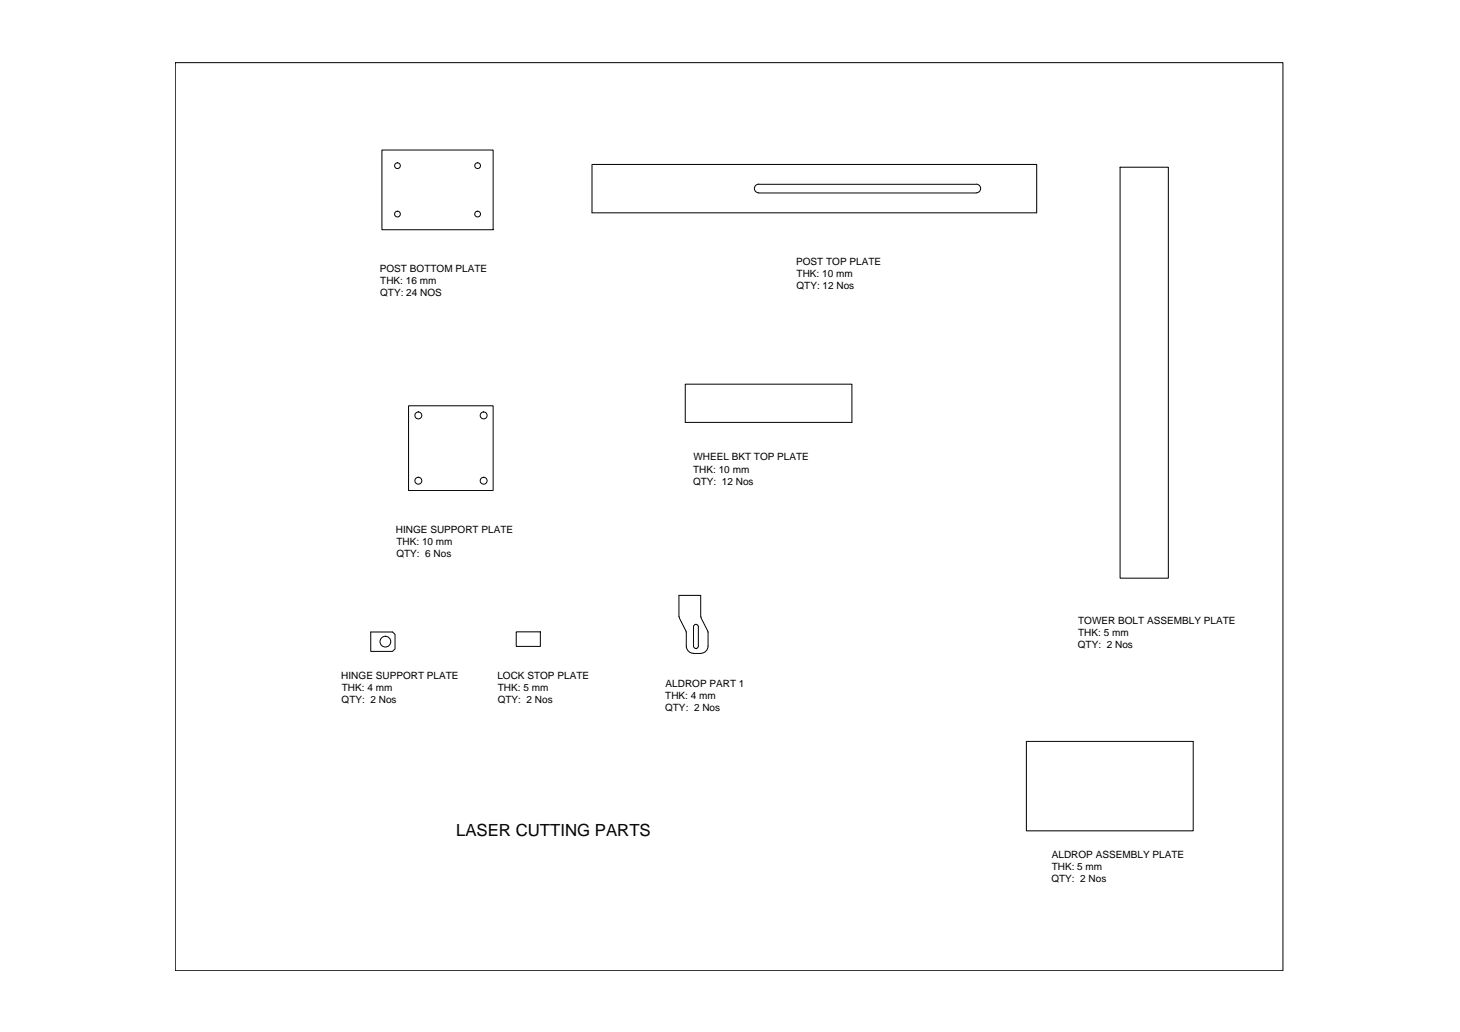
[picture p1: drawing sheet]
<svg xmlns="http://www.w3.org/2000/svg" width="420mm" height="297mm" viewBox="0 0 420 297" stroke-linecap="round" stroke-linejoin="round" font-family="sans-serif">
<!-- layer: 0 -->
<g fill="none" stroke="#000" stroke-width=".29">
<path d="M50.4 18h318.8v261.4h-318.8zM109.9 43.2h32v22.9h-32zM170.4 47.3h127.9v14h-127.9zM218.3 55.5h62.6M218.3 55.5a1.23 1.23 0 0 1-1.2-1.2 1.23 1.23 0 0 1 1.2-1.3h62.7a1.25 1.25 0 0 1 1.2 1.3 1.25 1.25 0 0 1-1.2 1.2M322.3 48.1h13.9v118.3h-13.9zM197.2 110.6h48v11h-48zM117.6 141.2h24.3v-24.4h-24.3v24.4h5.2M195.4 177.5v-6.1h6.2v6.1M195.4 177.4l2.1 4.6M199.8 179.9l.5-.2 .6 .4 .1 5.8a.7 .7 0 0 1-.7 .7 .7 .7 0 0 1-.7-.7v-5.5zM200.3 179.7h.1"/>
<path d="M201.7 177.4l2.1 4.6M106.7 181.9h6.3l.7 .7v4.2l-.7 .7h-6.3zM148.6 181.9h6.9v4.2h-6.9zM197.5 182v3.9a2.17 2.17 0 0 0 2.1 2.2 3.9 3.9 0 0 0 3.6-.7l.5-.9 .1-.6v-3.9M200.3 186.7h.1M295.4 213.4h48v25.7h-48z"/>
<circle cx="114.4" cy="47.7" r=".83"/>
<circle cx="137.4" cy="47.7" r=".83"/>
<circle cx="114.4" cy="61.6" r=".83"/>
<circle cx="137.4" cy="61.6" r=".83"/>
<circle cx="120.4" cy="119.6" r=".99"/>
<circle cx="139.2" cy="119.6" r=".99"/>
<circle cx="120.4" cy="138.4" r=".99"/>
<circle cx="139.2" cy="138.4" r=".99"/>
<circle cx="110.9" cy="184.7" r="1.55"/>
</g>
<text font-size="4.8" x="131.2" y="240.6">LASER CUTTING PARTS</text>
<g font-size="2.9">
<text x="229.1" y="76.3">POST TOP PLATE</text>
<text x="109.3" y="78.2">POST BOTTOM PLATE</text>
<text x="109.4" y="81.7">THK: 16 mm</text>
<text x="229.2" y="83.3">QTY: 12 Nos</text>
<text x="229.2" y="79.8">THK: 10 mm</text>
<text x="109.4" y="85.2">QTY: 24 NOS</text>
<text x="199.5" y="136">THK: 10 mm</text>
<text x="199.5" y="132.5">WHEEL BKT TOP PLATE</text>
<text x="199.4" y="139.5">QTY: 12 Nos</text>
<text x="113.9" y="153.5">HINGE SUPPORT PLATE</text>
<text x="114.1" y="160.4">QTY: 6 Nos</text>
<text x="114.1" y="156.9">THK: 10 mm</text>
<text x="310.3" y="179.5">TOWER BOLT ASSEMBLY PLATE</text>
<text x="310.3" y="183">THK: 5 mm</text>
<text x="310.2" y="186.6">QTY: 2 Nos</text>
<text x="98.2" y="195.4">HINGE SUPPORT PLATE</text>
<text x="143.1" y="195.4">LOCK STOP PLATE</text>
<text x="191.5" y="197.6">ALDROP PART 1</text>
<text x="98.3" y="202.4">QTY: 2 Nos</text>
<text x="98.4" y="198.9">THK: 4 mm</text>
<text x="143.2" y="202.4">QTY: 2 Nos</text>
<text x="143.3" y="198.9">THK: 5 mm</text>
<text x="191.4" y="201.1">THK: 4 mm</text>
<text x="191.4" y="204.6">QTY: 2 Nos</text>
<text x="302.7" y="250.5">THK: 5 mm</text>
<text x="302.7" y="247">ALDROP ASSEMBLY PLATE</text>
<text x="302.6" y="254">QTY: 2 Nos</text>
</g>
</svg>
